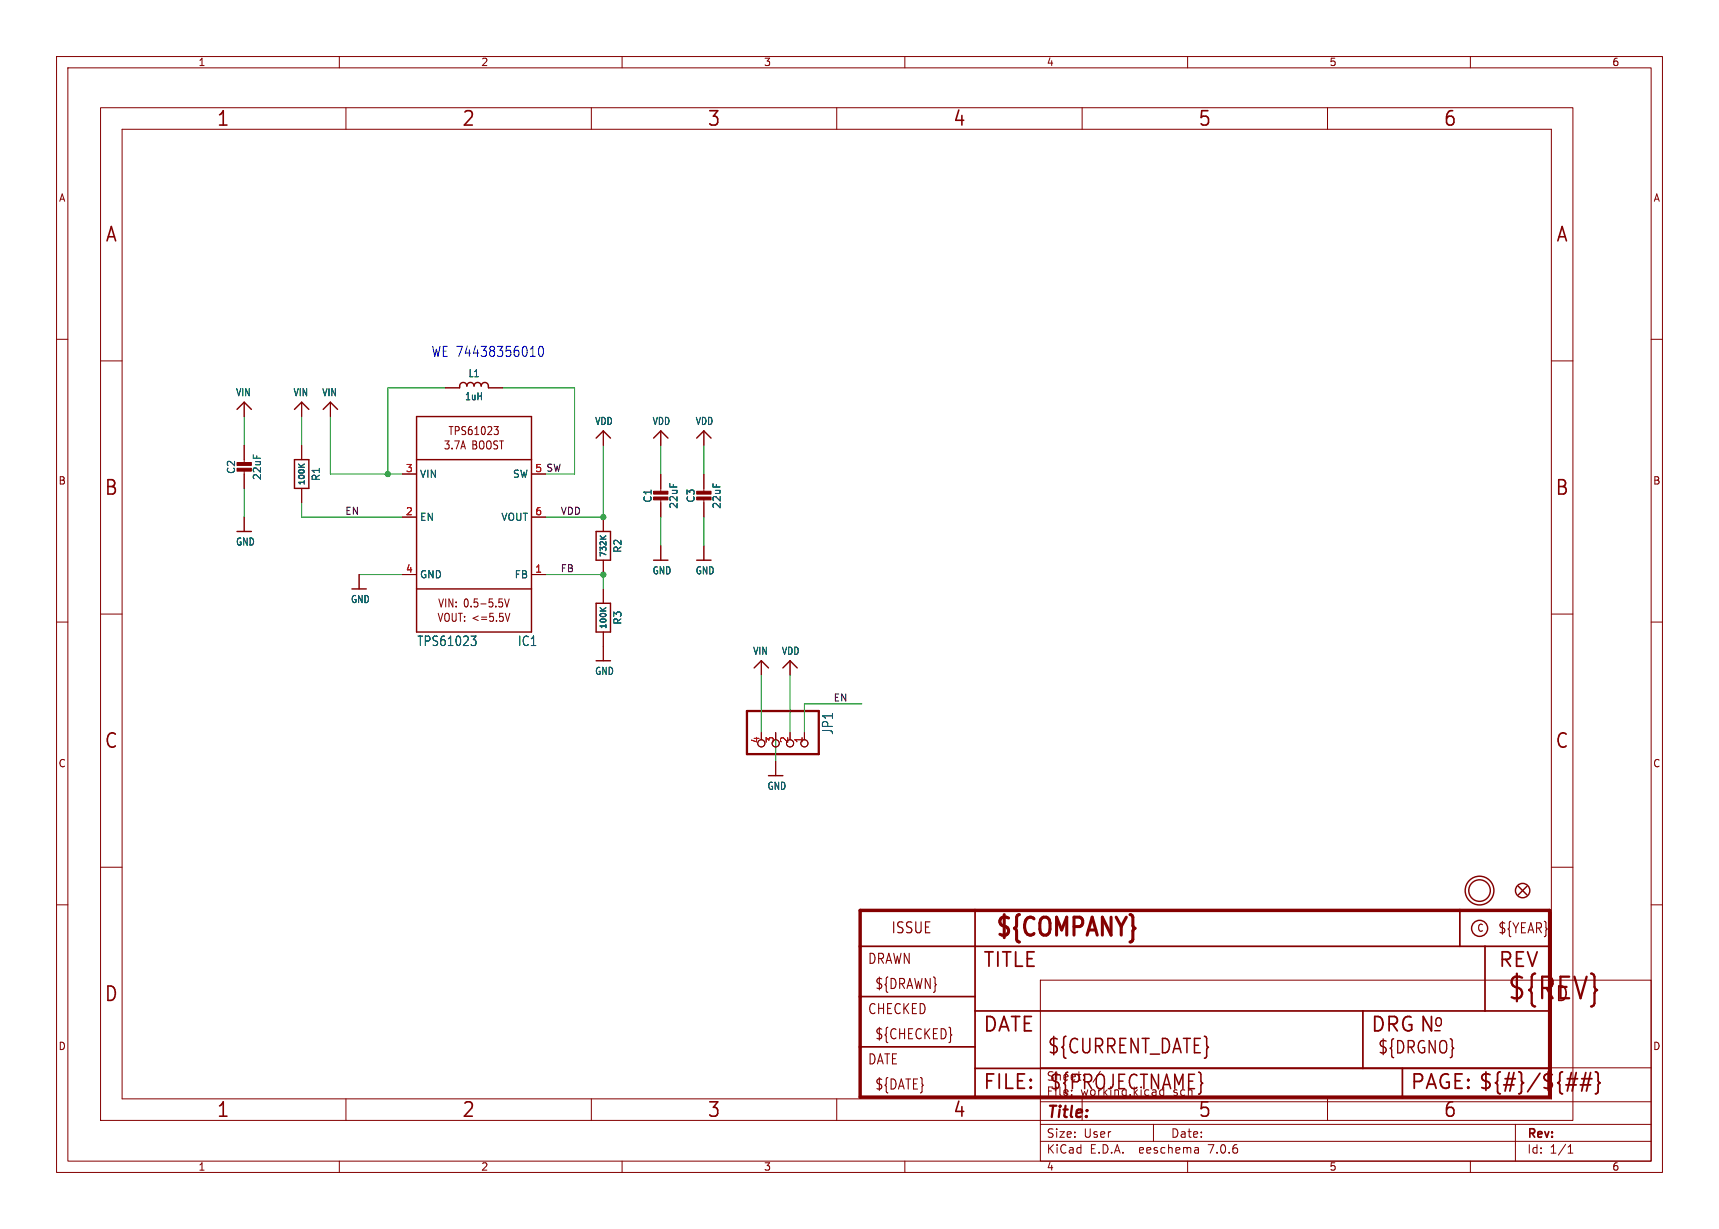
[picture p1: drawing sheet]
<svg xmlns="http://www.w3.org/2000/svg" width="304mm" height="217mm" viewBox="0 0 304 217" stroke-linecap="round" stroke-linejoin="round" font-family="sans-serif">
<g fill="none" stroke="#840000" stroke-width=".18">
<path d="M10 10h284v197.3h-284zM12 12h280v193.3h-280zM17.8 19h260.3v179.1h-260.3zM60 10v2M61.2 19v3.9M104.6 19v3.9M110 10v2M148 19v3.9M160 10v2M191.3 19v3.9M210 10v2M234.7 19v3.9"/>
<path d="M260 10v2M21.6 22.9h252.7v171.4h-252.7zM10 60h2M292 60h2M17.8 63.8h3.8M43.2 71.1v2.6M43.2 78.7v3.3M53.3 71.1v2.6M53.3 78.7v2.6M58.4 71.1v2.6M78.7 68.6h2.6M86.4 68.6h2.5"/>
<path d="M87.4 75.4h.7l-.4 .6 .4 .1v.5l-.2 .2h-.4M106.7 76.2v2.5M116.8 76.2v2.5M124.5 76.2v2.5M274.3 63.8h3.8M43.2 83.1v3.3M43.2 91.4v2.6M53.3 86.4v2.5M71.1 91.4h2.6M71.1 83.8h2.6M94 91.4h2.5M94 83.8h2.5"/>
<path d="M106.7 91.4v2.6M106.7 99.1v2.5M116.8 83.8v3.3M116.8 88.1v3.3M116.8 96.5v2.6M124.5 83.8v3.3M124.5 88.1v3.3M124.5 96.5v2.6M10 110h2M17.8 108.6h3.8M63.5 101.6v2.5M71.1 101.6h2.6"/>
<path d="M89.2 105.9l.4 1.4 .4-1.4M89.3 108.4l.4 1.5 .5-1.5M94 101.6h2.5M106.7 104.1v2.6M106.7 111.8v5M134.6 116.8v2.6M139.7 116.8v2.6M274.3 108.6h3.8M292 110h2M134.6 129.5v1.3M137.2 129.5v1.3M137.2 134.6v2.6"/>
<path d="M139.7 129.5v1.3M142.2 129.5v1.3M10 160h2M17.8 153.4h3.8M274.3 153.4h3.8M292 160h2M184 173.3h108v32h-108zM61.2 194.3v3.8M104.6 194.3v3.8M148 194.3v3.8M184 198.8h108M184 194.8h108"/>
<path d="M184 188.8h108M191.3 194.3v3.8M204 198.8v3M234.7 194.3v3.8M268 198.8v6.5M60 205.3v2M110 205.3v2M160 205.3v2M184 201.8h108M210 205.3v2M211.8 203l.1 .9M211.9 203.8l-.1 .1"/>
<path d="M211.9 203.3h-.1M260 205.3v2M277.3 203.9h.8M277.3 202.8l.4-.4v1.5"/>
<circle cx="134.6" cy="131.4" r=".63"/>
<circle cx="137.2" cy="131.4" r=".63"/>
<circle cx="139.7" cy="131.4" r=".63"/>
<circle cx="142.2" cy="131.4" r=".63"/>
</g>
<g fill="none" stroke="#840000" stroke-width=".25">
<path d="M41.9 72.4l1.3-1.3 1.2 1.3M52.1 72.4l1.2-1.3 1.3 1.3M57.1 72.4l1.3-1.3 1.3 1.3M73.7 73.7h20.3v38.1h-20.3zM81.3 68.6v-.3a.64 .64 0 0 1 .6-.7 .64 .64 0 0 1 .6 .7 .64 .64 0 0 1 .7-.7 .64 .64 0 0 1 .6 .7 .64 .64 0 0 1 .7-.7 .64 .64 0 0 1 .6 .7 .64 .64 0 0 1 .6-.7 .64 .64 0 0 1 .7 .7v.3M105.4 77.5l1.3-1.3 1.2 1.3M115.6 77.5l1.2-1.3 1.3 1.3M123.2 77.5l1.3-1.3 1.2 1.3M41.9 94h2.5M52.1 81.3h2.5v5.1h-2.5zM73.7 81.3h20.3M105.4 94h2.5v5.1h-2.5z"/>
<path d="M115.6 99.1h2.5M123.2 99.1h2.5M62.2 104.1h2.6M73.7 104.1h20.3M105.4 106.7h2.5v5.1h-2.5zM105.4 116.8h2.5M133.3 118.1l1.3-1.3 1.3 1.3M138.4 118.1l1.3-1.3 1.3 1.3M135.9 137.2h2.5M268.5 156.7l1.5 1.5M270 156.7l-1.5 1.5"/>
<circle cx="261.6" cy="157.5" r="2.54"/>
<circle cx="261.6" cy="157.5" r="1.9"/>
<circle cx="269.2" cy="157.5" r="1.27"/>
<circle cx="261.6" cy="164.2" r="1.42"/>
</g>
<path d="M52.8 82.1l.6 .5M53.8 82.1l-.6 .4M106.1 94.8l.6 .5M107.1 94.8l-.5 .4M106.1 107.5l.6 .5M107.1 107.5l-.5 .4" fill="none" stroke="#006464" stroke-width=".2"/>
<path d="M83.3 112.5h.9l-.5 .6 .4 .2 .1 .5-.3 .4h-.4" fill="none" stroke="#006464" stroke-width=".18"/>
<g fill="#840000" stroke="#840000" stroke-width=".18">
<path d="M41.9 82.8h2.5v.5h-2.5z"/>
<path d="M41.9 81.8h2.5v.5h-2.5z"/>
<path d="M115.6 87.9h2.5v.5h-2.5z"/>
<path d="M115.6 86.9h2.5v.5h-2.5z"/>
<path d="M123.2 87.9h2.5v.5h-2.5z"/>
<path d="M123.2 86.9h2.5v.5h-2.5z"/>
</g>
<path d="M132.1 125.7h12.7v7.6h-12.7z" fill="none" stroke="#840000" stroke-width=".41"/>
<path d="M152.1 161h121.9v33h-121.9z" fill="none" stroke="#840000" stroke-width=".61"/>
<path d="M152.1 176.2h20.3M152.1 167.3h121.9M172.4 161v33M172.4 178.8h101.6M241 178.8v10.1M258.1 161v6.3M262.6 167.3v11.5M152.1 185.1h20.3M172.4 188.9h101.6M248 188.9v5.1" fill="none" stroke="#840000" stroke-width=".3"/>
<path d="M276.9 191.8h1.8M277.1 190.8h1.9M278.7 189.7l-.7 3.2M279.4 191.8h1.9M279.7 190.8h1.8M280.4 189.7l-.7 3.2M281.3 189.7l-.8 3.2M282.1 189.5l.4 .2 .1 .2v1.2l.3 .4-.3 .3v1.2l-.1 .3-.4 .1" fill="none" stroke="#840000" stroke-width=".32"/>
<path d="M168.2 182.9l.1 .1-.1 .1" fill="none" stroke="#840000" stroke-width=".19"/>
<path d="M93.8 63h.9M95.4 61.3l.3-.1a1.23 1.23 0 0 1 0 1.8h-.1a1.32 1.32 0 0 1-.2-1.7z" fill="none" stroke="#0000c2" stroke-width=".18"/>
<g fill="none" stroke="#009600" stroke-width=".18">
<path d="M43.2 73.7v5M53.3 73.7v5M58.4 73.7v10.1h12.7M78.7 68.6h-10.1v15.2M88.9 68.6h12.7v15.2h-5.1M106.7 78.7v12.7h-10.2M116.8 78.7v5.1M124.5 78.7v5.1M43.2 86.4v5M53.3 88.9v2.5h17.8M116.8 91.4v5.1M124.5 91.4v5.1"/>
<path d="M63.5 101.6h7.6M96.5 101.6h10.2v2.5M134.6 119.4v10.1M139.7 119.4v10.1M137.2 129.5v5.1M152.4 124.5h-10.2v5"/>
</g>
<g fill="#009600" stroke="#009600" stroke-width=".18">
<circle cx="68.6" cy="83.8" r=".46"/>
<circle cx="106.7" cy="101.6" r=".46"/>
<circle cx="106.7" cy="91.4" r=".46"/>
</g>
<text font-size="5.3" fill="#840000" x="266.4" y="177.3">${REV}</text>
<text font-size="4.4" fill="#840000" x="175.7" y="166.3">${COMPANY}</text>
<g font-size="3.5" fill="#840000">
<text x="38.2" y="22.7">1</text>
<text x="81.6" y="22.7">2</text>
<text x="125" y="22.7">3</text>
<text x="168.4" y="22.7">4</text>
<text x="211.8" y="22.7">5</text>
<text x="255.1" y="22.7">6</text>
<text x="18.5" y="43.1">A</text>
<text x="275" y="43.1">A</text>
<text x="18.3" y="87.9">B</text>
<text x="274.9" y="87.9">B</text>
<text x="18.3" y="132.7">C</text>
<text x="274.9" y="132.7">C</text>
<text x="173.7" y="171.4">TITLE</text>
<text x="264.8" y="171.4">REV</text>
<text x="18.3" y="177.4">D</text>
<text x="274.9" y="177.4">D</text>
<text x="173.7" y="182.9">DATE</text>
<text x="242.3" y="182.9">DRG N</text>
<text x="185.1" y="186.7">${CURRENT_DATE}</text>
<text x="38.2" y="197.9">1</text>
<text x="81.6" y="197.9">2</text>
<text x="125" y="197.9">3</text>
<text x="168.4" y="197.9">4</text>
<text x="173.7" y="193">FILE:</text>
<text x="185.4" y="193">${PROJECTNAME}</text>
<text x="211.8" y="197.9">5</text>
<text x="249.3" y="193">PAGE: ${#}/${##}</text>
<text x="255.1" y="197.9">6</text>
</g>
<g font-size="3" fill="#840000">
<text x="253.4" y="181.9">o</text>
<text x="243.5" y="186.6">${DRGNO}</text>
</g>
<text font-size="2.8" fill="#840000" x="185" y="198.2">Title:</text>
<text font-size="2.7" fill="#840000" x="157.5" y="165.3">ISSUE</text>
<text font-size="2.5" fill="#0000c2" x="76.2" y="63.3">WE 74438356010</text>
<text font-size="2.5" fill="#006464" x="147.5" y="130" transform="rotate(-90 147.5 130)">JP1</text>
<g font-size="2.5" fill="#840000">
<text x="264.8" y="165.3">${YEAR}</text>
<text x="153.4" y="170.7">DRAWN</text>
<text x="153.4" y="179.6">CHECKED</text>
<text x="154.6" y="175.2">${DRAWN}</text>
<text x="154.6" y="184">${CHECKED}</text>
<text x="153.4" y="188.5">DATE</text>
<text x="154.6" y="192.9">${DATE}</text>
</g>
<g font-size="2.3" fill="#006464">
<text x="73.7" y="114.4">TPS61023</text>
<text x="91.5" y="114.4">IC1</text>
</g>
<g font-size="2.1" fill="#840000">
<text x="185" y="191.3">Sheet:</text>
<text x="193.2" y="191.3">/</text>
<text x="185" y="194">File:</text>
<text x="191" y="194">working.kicad_sch</text>
<text x="185" y="201.4">Size:</text>
<text x="191.6" y="201.4">User</text>
<text x="207" y="201.4">Date:</text>
<text x="270" y="201.6">Rev:</text>
<text x="185" y="204.2">KiCad</text>
<text x="192.7" y="204.2">E.D.A.</text>
<text x="201.6" y="204.2">eeschema</text>
<text x="213.9" y="204.2">7.0.6</text>
<text x="270" y="204.2">Id:</text>
<text x="274" y="204.2">1/1</text>
</g>
<g font-size="2" fill="#840000">
<text x="79.2" y="77.1">TPS61023</text>
<text x="78.4" y="79.7">3.7A</text>
<text x="83.4" y="79.7">BOOST</text>
<text x="77.4" y="107.6">VIN: 0.5-5.5V</text>
<text x="77.3" y="110.2">VOUT: &lt;=5.5V</text>
</g>
<g font-size="1.8" fill="#840000">
<text x="35" y="11.9">1</text>
<text x="85" y="11.9">2</text>
<text x="135" y="11.9">3</text>
<text x="185" y="11.9">4</text>
<text x="235" y="11.9">5</text>
<text x="285" y="11.9">6</text>
<text x="10.3" y="35.9">A</text>
<text x="292.3" y="35.9">A</text>
<text x="10.3" y="85.9">B</text>
<text x="292.2" y="85.9">B</text>
<text x="10.3" y="135.9">C</text>
<text x="292.2" y="135.9">C</text>
<text x="261.1" y="165">C</text>
<text x="10.3" y="185.9">D</text>
<text x="292.2" y="185.9">D</text>
<text x="35" y="207.2">1</text>
<text x="85" y="207.2">2</text>
<text x="135" y="207.2">3</text>
<text x="185" y="207.2">4</text>
<text x="235" y="207.2">5</text>
<text x="285" y="207.2">6</text>
</g>
<g font-size="1.8" fill="#006464">
<text x="41.6" y="70.3">VIN</text>
<text x="51.8" y="70.3">VIN</text>
<text x="56.9" y="70.3">VIN</text>
<text x="82.1" y="71">1uH</text>
<text x="82.7" y="66.9">L1</text>
<text x="105.1" y="75.4">VDD</text>
<text x="115.3" y="75.4">VDD</text>
<text x="122.9" y="75.4">VDD</text>
<text x="41.8" y="83.9" transform="rotate(-90 41.8 83.9)">C2</text>
<text x="46.3" y="85" transform="rotate(-90 46.3 85)">22uF</text>
<text x="56.7" y="85.2" transform="rotate(-90 56.7 85.2)">R1</text>
<text x="74.2" y="84.7">VIN</text>
<text x="90.6" y="84.7">SW</text>
<text x="115.4" y="89" transform="rotate(-90 115.4 89)">C1</text>
<text x="123" y="89" transform="rotate(-90 123 89)">C3</text>
<text x="74.2" y="92.3">EN</text>
<text x="88.6" y="92.3">VOUT</text>
<text x="120" y="90.1" transform="rotate(-90 120 90.1)">22uF</text>
<text x="127.6" y="90.1" transform="rotate(-90 127.6 90.1)">22uF</text>
<text x="41.6" y="96.7">GND</text>
<text x="110.1" y="97.9" transform="rotate(-90 110.1 97.9)">R2</text>
<text x="115.3" y="101.8">GND</text>
<text x="122.9" y="101.8">GND</text>
<text x="61.9" y="106.8">GND</text>
<text x="74.2" y="102.5">GND</text>
<text x="90.9" y="102.5">FB</text>
<text x="110.1" y="110.6" transform="rotate(-90 110.1 110.6)">R3</text>
<text x="105.1" y="119.5">GND</text>
<text x="133.1" y="116">VIN</text>
<text x="138.1" y="116">VDD</text>
<text x="135.6" y="139.9">GND</text>
</g>
<g font-size="1.8" fill="#a90000">
<text x="71.7" y="83.6">3</text>
<text x="94.5" y="83.6">5</text>
<text x="71.7" y="91.2">2</text>
<text x="94.5" y="91.2">6</text>
<text x="71.7" y="101.3">4</text>
<text x="94.5" y="101.3">1</text>
<text x="134.4" y="131.5" transform="rotate(-90 134.4 131.5)">4</text>
<text x="136.9" y="131.5" transform="rotate(-90 136.9 131.5)">3</text>
<text x="139.4" y="131.5" transform="rotate(-90 139.4 131.5)">2</text>
<text x="142" y="131.5" transform="rotate(-90 142 131.5)">1</text>
</g>
<text font-size="1.8" fill="#0f0f0f" x="94.5" y="83.6">5 SW</text>
<g font-size="1.7" fill="#0f0f0f">
<text x="61" y="91.1">EN</text>
<text x="99.1" y="91.1">VDD</text>
<text x="99.1" y="101.3">FB</text>
<text x="147.3" y="124.1">EN</text>
</g>
<g font-size="1.4" fill="#006464">
<text x="54.2" y="86" transform="rotate(-90 54.2 86)">100K</text>
<text x="107.5" y="98.7" transform="rotate(-90 107.5 98.7)">732K</text>
<text x="107.5" y="111.4" transform="rotate(-90 107.5 111.4)">100K</text>
</g>
</svg>
